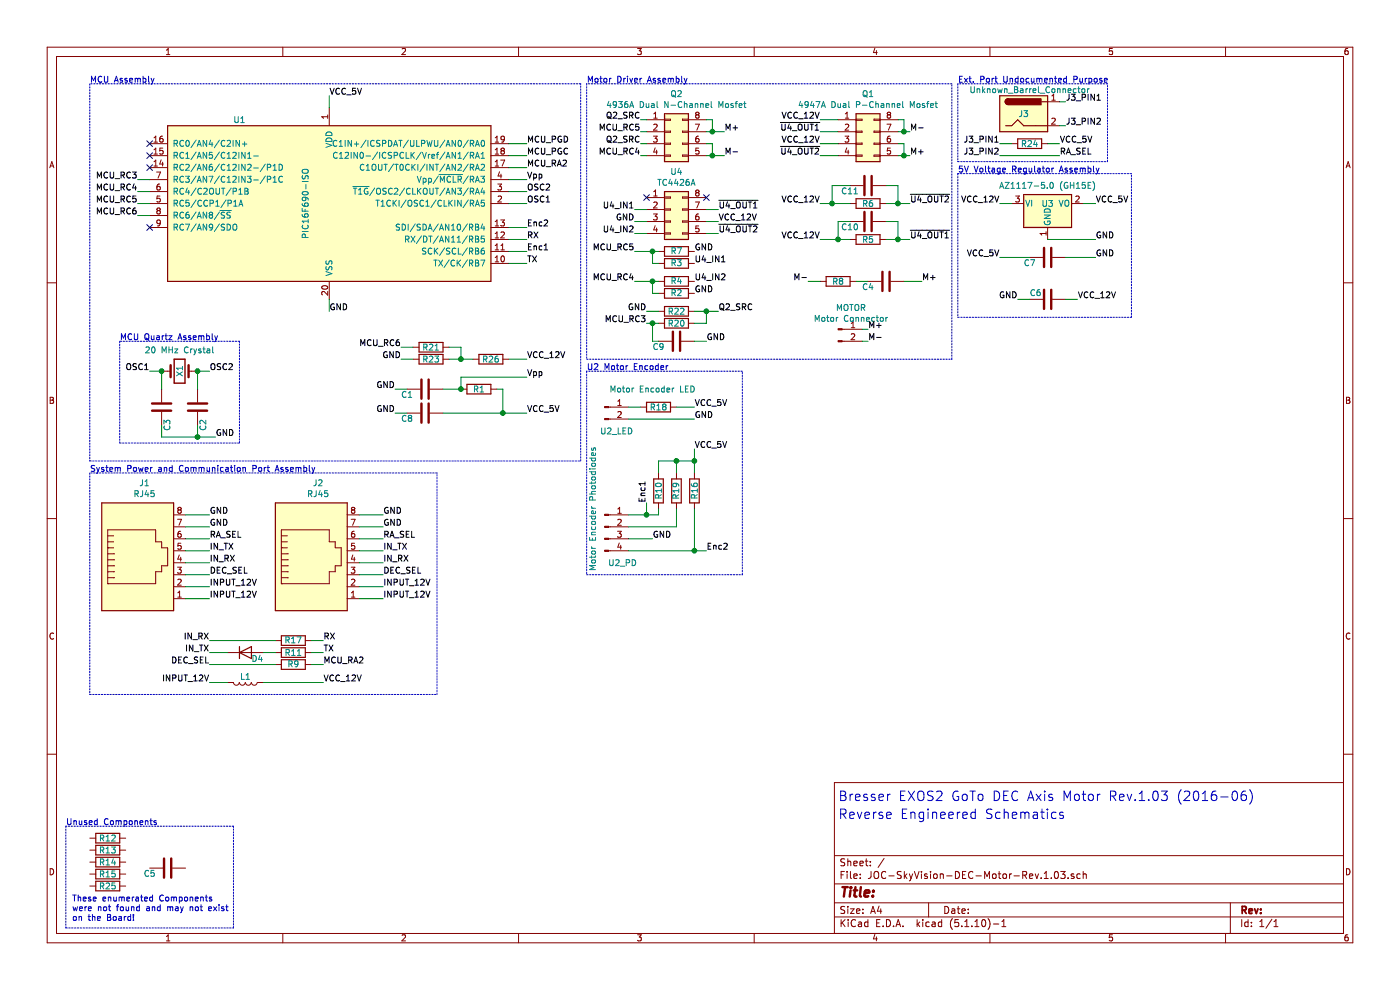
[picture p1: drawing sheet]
EESchema Schematic File Version 4
EELAYER 30 0
EELAYER END
$Descr A4 11693 8268
encoding utf-8
Sheet 1 1
Title ""
Date ""
Rev ""
Comp ""
Comment1 ""
Comment2 ""
Comment3 ""
Comment4 ""
$EndDescr
$Comp
L MCU_Microchip_PIC16:PIC16F690-ISO U1
U 1 1
P 2750 1700
F 0 "U1" H 2000 2400 50  0000 C CNN
F 1 "PIC16F690-ISO" V 2550 1700 50  0000 C CNN
F 2 "" H 2750 1700 50  0001 C CIN
F 3 "http://ww1.microchip.com/downloads/en/DeviceDoc/41262E.pdf" H 2750 1700 50  0001 C CNN
	1    2750 1700
	1    0    0    -1  
$EndComp
$Comp
L Connector:Conn_01x04_Male U2_PD
U 1 1
P 5050 4400
F 0 "U2_PD" H 5200 4100 50  0000 C CNN
F 1 "Motor Encoder Photodiodes" V 4950 4550 50  0000 C CNN
F 2 "" H 5050 4400 50  0001 C CNN
F 3 "~" H 5050 4400 50  0001 C CNN
	1    5050 4400
	1    0    0    -1  
$EndComp
$Comp
L Regulator_Linear:AZ1117-5.0 U3
U 1 1
P 8750 1700
F 0 "U3" H 8750 1700 50  0000 C CNN
F 1 "AZ1117-5.0 (GH15E)" H 8750 1851 50  0000 C CNN
F 2 "" H 8750 1950 50  0001 C CIN
F 3 "https://www.diodes.com/assets/Datasheets/AZ1117.pdf" H 8750 1700 50  0001 C CNN
	1    8750 1700
	1    0    0    -1  
$EndComp
$Comp
L Connector_Generic:Conn_02x04_Counter_Clockwise Q1
U 1 1
P 7200 1100
F 0 "Q1" H 7250 1417 50  0000 C CNN
F 1 "4947A Dual P-Channel Mosfet" H 7250 1326 50  0000 C CNN
F 2 "" H 7200 1100 50  0001 C CNN
F 3 "~" H 7200 1100 50  0001 C CNN
	1    7200 1100
	1    0    0    -1  
$EndComp
$Comp
L Connector_Generic:Conn_02x04_Counter_Clockwise Q2
U 1 1
P 5600 1100
F 0 "Q2" H 5650 1417 50  0000 C CNN
F 1 "4936A Dual N-Channel Mosfet" H 5650 1326 50  0000 C CNN
F 2 "" H 5600 1100 50  0001 C CNN
F 3 "~" H 5600 1100 50  0001 C CNN
	1    5600 1100
	1    0    0    -1  
$EndComp
$Comp
L Device:L L1
U 1 1
P 2050 5700
F 0 "L1" V 2000 5700 50  0000 C CNN
F 1 "L" V 1960 5700 50  0001 C CNN
F 2 "" H 2050 5700 50  0001 C CNN
F 3 "~" H 2050 5700 50  0001 C CNN
	1    2050 5700
	0    1    1    0   
$EndComp
$Comp
L Connector:RJ45 J1
U 1 1
P 1150 4700
F 0 "J1" H 1207 5367 50  0000 C CNN
F 1 "RJ45" H 1207 5276 50  0000 C CNN
F 2 "" V 1150 4725 50  0001 C CNN
F 3 "~" V 1150 4725 50  0001 C CNN
	1    1150 4700
	1    0    0    -1  
$EndComp
$Comp
L Connector:RJ45 J2
U 1 1
P 2600 4700
F 0 "J2" H 2657 5367 50  0000 C CNN
F 1 "RJ45" H 2657 5276 50  0000 C CNN
F 2 "" V 2600 4725 50  0001 C CNN
F 3 "~" V 2600 4725 50  0001 C CNN
	1    2600 4700
	1    0    0    -1  
$EndComp
$Comp
L Connector:Barrel_Jack J3
U 1 1
P 8550 950
F 0 "J3" H 8550 950 50  0000 C CNN
F 1 "Unknown_Barrel_Connector" H 8600 1150 50  0000 C CNN
F 2 "" H 8600 910 50  0001 C CNN
F 3 "~" H 8600 910 50  0001 C CNN
	1    8550 950 
	1    0    0    -1  
$EndComp
$Comp
L Connector:Conn_01x02_Male MOTOR
U 1 1
P 7000 2750
F 0 "MOTOR" H 7108 2931 50  0000 C CNN
F 1 "Motor Connector" H 7108 2840 50  0000 C CNN
F 2 "" H 7000 2750 50  0001 C CNN
F 3 "~" H 7000 2750 50  0001 C CNN
	1    7000 2750
	1    0    0    -1  
$EndComp
$Comp
L Device:C C1
U 1 1
P 3550 3250
F 0 "C1" V 3500 3400 50  0000 C CNN
F 1 "C" H 3665 3205 50  0001 L CNN
F 2 "" H 3588 3100 50  0001 C CNN
F 3 "~" H 3550 3250 50  0001 C CNN
	1    3550 3250
	0    -1   -1   0   
$EndComp
$Comp
L Device:D D4
U 1 1
P 2050 5450
F 0 "D4" H 2150 5400 50  0000 C CNN
F 1 "D" H 2050 5576 50  0001 C CNN
F 2 "" H 2050 5450 50  0001 C CNN
F 3 "~" H 2050 5450 50  0001 C CNN
	1    2050 5450
	1    0    0    -1  
$EndComp
$Comp
L Device:R R1
U 1 1
P 4000 3250
F 0 "R1" V 4000 3250 50  0000 C CNN
F 1 "R" V 3884 3250 50  0001 C CNN
F 2 "" V 3930 3250 50  0001 C CNN
F 3 "~" H 4000 3250 50  0001 C CNN
	1    4000 3250
	0    1    1    0   
$EndComp
$Comp
L Device:Crystal X1
U 1 1
P 1500 3100
F 0 "X1" V 1500 3100 50  0000 C CNN
F 1 "20 MHz Crystal" H 1500 3277 50  0000 C CNN
F 2 "" H 1500 3100 50  0001 C CNN
F 3 "~" H 1500 3100 50  0001 C CNN
	1    1500 3100
	1    0    0    -1  
$EndComp
$Comp
L Device:R R2
U 1 1
P 5650 2450
F 0 "R2" V 5650 2450 50  0000 C CNN
F 1 "R" V 5534 2450 50  0001 C CNN
F 2 "" V 5580 2450 50  0001 C CNN
F 3 "~" H 5650 2450 50  0001 C CNN
	1    5650 2450
	0    -1   -1   0   
$EndComp
$Comp
L Device:R R3
U 1 1
P 5650 2200
F 0 "R3" V 5650 2200 50  0000 C CNN
F 1 "R" V 5534 2200 50  0001 C CNN
F 2 "" V 5580 2200 50  0001 C CNN
F 3 "~" H 5650 2200 50  0001 C CNN
	1    5650 2200
	0    -1   -1   0   
$EndComp
$Comp
L Device:R R4
U 1 1
P 5650 2350
F 0 "R4" V 5650 2350 50  0000 C CNN
F 1 "R" V 5534 2350 50  0001 C CNN
F 2 "" V 5580 2350 50  0001 C CNN
F 3 "~" H 5650 2350 50  0001 C CNN
	1    5650 2350
	0    -1   -1   0   
$EndComp
$Comp
L Device:R R5
U 1 1
P 7250 2000
F 0 "R5" V 7250 2000 50  0000 C CNN
F 1 "R" V 7134 2000 50  0001 C CNN
F 2 "" V 7180 2000 50  0001 C CNN
F 3 "~" H 7250 2000 50  0001 C CNN
	1    7250 2000
	0    1    1    0   
$EndComp
$Comp
L Device:R R6
U 1 1
P 7250 1700
F 0 "R6" V 7250 1700 50  0000 C CNN
F 1 "R" V 7134 1700 50  0001 C CNN
F 2 "" V 7180 1700 50  0001 C CNN
F 3 "~" H 7250 1700 50  0001 C CNN
	1    7250 1700
	0    1    1    0   
$EndComp
$Comp
L Device:R R7
U 1 1
P 5650 2100
F 0 "R7" V 5650 2100 50  0000 C CNN
F 1 "R" V 5534 2100 50  0001 C CNN
F 2 "" V 5580 2100 50  0001 C CNN
F 3 "~" H 5650 2100 50  0001 C CNN
	1    5650 2100
	0    -1   -1   0   
$EndComp
$Comp
L Device:R R8
U 1 1
P 7000 2350
F 0 "R8" V 7000 2350 50  0000 C CNN
F 1 "R" V 6884 2350 50  0001 C CNN
F 2 "" V 6930 2350 50  0001 C CNN
F 3 "~" H 7000 2350 50  0001 C CNN
	1    7000 2350
	0    1    1    0   
$EndComp
$Comp
L Device:R R9
U 1 1
P 2450 5550
F 0 "R9" V 2450 5550 50  0000 C CNN
F 1 "R" V 2334 5550 50  0001 C CNN
F 2 "" V 2380 5550 50  0001 C CNN
F 3 "~" H 2450 5550 50  0001 C CNN
	1    2450 5550
	0    -1   -1   0   
$EndComp
$Comp
L Device:R R10
U 1 1
P 5500 4100
F 0 "R10" V 5500 4100 50  0000 C CNN
F 1 "R" V 5384 4100 50  0001 C CNN
F 2 "" V 5430 4100 50  0001 C CNN
F 3 "~" H 5500 4100 50  0001 C CNN
	1    5500 4100
	1    0    0    -1  
$EndComp
$Comp
L Device:R R11
U 1 1
P 2450 5450
F 0 "R11" V 2450 5450 50  0000 C CNN
F 1 "R" V 2334 5450 50  0001 C CNN
F 2 "" V 2380 5450 50  0001 C CNN
F 3 "~" H 2450 5450 50  0001 C CNN
	1    2450 5450
	0    1    1    0   
$EndComp
$Comp
L Device:R R12
U 1 1
P 900 7000
F 0 "R12" V 900 7000 50  0000 C CNN
F 1 "R" V 784 7000 50  0001 C CNN
F 2 "" V 830 7000 50  0001 C CNN
F 3 "~" H 900 7000 50  0001 C CNN
	1    900  7000
	0    1    1    0   
$EndComp
$Comp
L Device:R R13
U 1 1
P 900 7100
F 0 "R13" V 900 7100 50  0000 C CNN
F 1 "R" V 784 7100 50  0001 C CNN
F 2 "" V 830 7100 50  0001 C CNN
F 3 "~" H 900 7100 50  0001 C CNN
	1    900  7100
	0    1    1    0   
$EndComp
$Comp
L Device:R R14
U 1 1
P 900 7200
F 0 "R14" V 900 7200 50  0000 C CNN
F 1 "R" V 784 7200 50  0001 C CNN
F 2 "" V 830 7200 50  0001 C CNN
F 3 "~" H 900 7200 50  0001 C CNN
	1    900  7200
	0    1    1    0   
$EndComp
$Comp
L Device:R R15
U 1 1
P 900 7300
F 0 "R15" V 900 7300 50  0000 C CNN
F 1 "R" V 784 7300 50  0001 C CNN
F 2 "" V 830 7300 50  0001 C CNN
F 3 "~" H 900 7300 50  0001 C CNN
	1    900  7300
	0    1    1    0   
$EndComp
$Comp
L Device:R R16
U 1 1
P 5800 4100
F 0 "R16" V 5800 4100 50  0000 C CNN
F 1 "R" V 5684 4100 50  0001 C CNN
F 2 "" V 5730 4100 50  0001 C CNN
F 3 "~" H 5800 4100 50  0001 C CNN
	1    5800 4100
	1    0    0    -1  
$EndComp
$Comp
L Device:R R17
U 1 1
P 2450 5350
F 0 "R17" V 2450 5350 50  0000 C CNN
F 1 "R" V 2334 5350 50  0001 C CNN
F 2 "" V 2380 5350 50  0001 C CNN
F 3 "~" H 2450 5350 50  0001 C CNN
	1    2450 5350
	0    -1   -1   0   
$EndComp
$Comp
L Device:R R18
U 1 1
P 5500 3400
F 0 "R18" V 5500 3400 50  0000 C CNN
F 1 "R" V 5384 3400 50  0001 C CNN
F 2 "" V 5430 3400 50  0001 C CNN
F 3 "~" H 5500 3400 50  0001 C CNN
	1    5500 3400
	0    1    1    0   
$EndComp
$Comp
L Device:R R19
U 1 1
P 5650 4100
F 0 "R19" V 5650 4100 50  0000 C CNN
F 1 "R" V 5534 4100 50  0001 C CNN
F 2 "" V 5580 4100 50  0001 C CNN
F 3 "~" H 5650 4100 50  0001 C CNN
	1    5650 4100
	-1   0    0    1   
$EndComp
$Comp
L Device:R R20
U 1 1
P 5650 2700
F 0 "R20" V 5650 2700 50  0000 C CNN
F 1 "R" V 5534 2700 50  0001 C CNN
F 2 "" V 5580 2700 50  0001 C CNN
F 3 "~" H 5650 2700 50  0001 C CNN
	1    5650 2700
	0    1    1    0   
$EndComp
$Comp
L Device:R R21
U 1 1
P 3600 2900
F 0 "R21" V 3600 2900 50  0000 C CNN
F 1 "R" V 3484 2900 50  0001 C CNN
F 2 "" V 3530 2900 50  0001 C CNN
F 3 "~" H 3600 2900 50  0001 C CNN
	1    3600 2900
	0    1    1    0   
$EndComp
$Comp
L Device:R R22
U 1 1
P 5650 2600
F 0 "R22" V 5650 2600 50  0000 C CNN
F 1 "R" V 5534 2600 50  0001 C CNN
F 2 "" V 5580 2600 50  0001 C CNN
F 3 "~" H 5650 2600 50  0001 C CNN
	1    5650 2600
	0    1    1    0   
$EndComp
$Comp
L Device:R R23
U 1 1
P 3600 3000
F 0 "R23" V 3600 3000 50  0000 C CNN
F 1 "R" V 3484 3000 50  0001 C CNN
F 2 "" V 3530 3000 50  0001 C CNN
F 3 "~" H 3600 3000 50  0001 C CNN
	1    3600 3000
	0    1    1    0   
$EndComp
$Comp
L Device:R R24
U 1 1
P 8600 1200
F 0 "R24" V 8600 1200 50  0000 C CNN
F 1 "R" V 8484 1200 50  0001 C CNN
F 2 "" V 8530 1200 50  0001 C CNN
F 3 "~" H 8600 1200 50  0001 C CNN
	1    8600 1200
	0    1    1    0   
$EndComp
$Comp
L Device:R R25
U 1 1
P 900 7400
F 0 "R25" V 900 7400 50  0000 C CNN
F 1 "R" V 784 7400 50  0001 C CNN
F 2 "" V 830 7400 50  0001 C CNN
F 3 "~" H 900 7400 50  0001 C CNN
	1    900  7400
	0    1    1    0   
$EndComp
$Comp
L Device:R R26
U 1 1
P 4100 3000
F 0 "R26" V 4100 3000 50  0000 C CNN
F 1 "R" V 3984 3000 50  0001 C CNN
F 2 "" V 4030 3000 50  0001 C CNN
F 3 "~" H 4100 3000 50  0001 C CNN
	1    4100 3000
	0    1    1    0   
$EndComp
$Comp
L Device:C C2
U 1 1
P 1650 3400
F 0 "C2" V 1600 3550 50  0000 C CNN
F 1 "C" H 1765 3355 50  0001 L CNN
F 2 "" H 1688 3250 50  0001 C CNN
F 3 "~" H 1650 3400 50  0001 C CNN
	1    1650 3400
	-1   0    0    1   
$EndComp
$Comp
L Device:C C3
U 1 1
P 1350 3400
F 0 "C3" V 1300 3550 50  0000 C CNN
F 1 "C" H 1465 3355 50  0001 L CNN
F 2 "" H 1388 3250 50  0001 C CNN
F 3 "~" H 1350 3400 50  0001 C CNN
	1    1350 3400
	-1   0    0    1   
$EndComp
$Comp
L Device:C C4
U 1 1
P 7400 2350
F 0 "C4" V 7350 2500 50  0000 C CNN
F 1 "C" H 7515 2305 50  0001 L CNN
F 2 "" H 7438 2200 50  0001 C CNN
F 3 "~" H 7400 2350 50  0001 C CNN
	1    7400 2350
	0    -1   -1   0   
$EndComp
$Comp
L Device:C C5
U 1 1
P 1400 7250
F 0 "C5" V 1350 7400 50  0000 C CNN
F 1 "C" H 1515 7205 50  0001 L CNN
F 2 "" H 1438 7100 50  0001 C CNN
F 3 "~" H 1400 7250 50  0001 C CNN
	1    1400 7250
	0    -1   -1   0   
$EndComp
$Comp
L Device:C C6
U 1 1
P 8750 2500
F 0 "C6" V 8800 2600 50  0000 C CNN
F 1 "C" H 8865 2455 50  0001 L CNN
F 2 "" H 8788 2350 50  0001 C CNN
F 3 "~" H 8750 2500 50  0001 C CNN
	1    8750 2500
	0    -1   -1   0   
$EndComp
$Comp
L Device:C C7
U 1 1
P 8750 2150
F 0 "C7" V 8700 2300 50  0000 C CNN
F 1 "C" H 8865 2105 50  0001 L CNN
F 2 "" H 8788 2000 50  0001 C CNN
F 3 "~" H 8750 2150 50  0001 C CNN
	1    8750 2150
	0    -1   -1   0   
$EndComp
$Comp
L Device:C C8
U 1 1
P 3550 3450
F 0 "C8" V 3500 3600 50  0000 C CNN
F 1 "C" H 3665 3405 50  0001 L CNN
F 2 "" H 3588 3300 50  0001 C CNN
F 3 "~" H 3550 3450 50  0001 C CNN
	1    3550 3450
	0    -1   -1   0   
$EndComp
$Comp
L Device:C C9
U 1 1
P 5650 2850
F 0 "C9" V 5600 3000 50  0000 C CNN
F 1 "C" H 5765 2805 50  0001 L CNN
F 2 "" H 5688 2700 50  0001 C CNN
F 3 "~" H 5650 2850 50  0001 C CNN
	1    5650 2850
	0    -1   -1   0   
$EndComp
$Comp
L Device:C C10
U 1 1
P 7250 1850
F 0 "C10" V 7200 2000 50  0000 C CNN
F 1 "C" H 7365 1805 50  0001 L CNN
F 2 "" H 7288 1700 50  0001 C CNN
F 3 "~" H 7250 1850 50  0001 C CNN
	1    7250 1850
	0    -1   -1   0   
$EndComp
$Comp
L Device:C C11
U 1 1
P 7250 1550
F 0 "C11" V 7200 1700 50  0000 C CNN
F 1 "C" H 7365 1505 50  0001 L CNN
F 2 "" H 7288 1400 50  0001 C CNN
F 3 "~" H 7250 1550 50  0001 C CNN
	1    7250 1550
	0    -1   -1   0   
$EndComp
Text Label 1750 4300 0    50   ~ 0
GND
Text Label 1750 4400 0    50   ~ 0
GND
Text Label 3200 4300 0    50   ~ 0
GND
Text Label 3200 4400 0    50   ~ 0
GND
Wire Wire Line
	1550 4300 1750 4300
Wire Wire Line
	1550 4400 1750 4400
Wire Wire Line
	3000 4300 3200 4300
Wire Wire Line
	3000 4400 3200 4400
Text Label 9150 2000 0    50   ~ 0
GND
Wire Wire Line
	9150 2000 8750 2000
Text Label 9150 1700 0    50   ~ 0
VCC_5V
Wire Wire Line
	9050 1700 9150 1700
Wire Wire Line
	1550 4900 1750 4900
Wire Wire Line
	1550 5000 1750 5000
Wire Wire Line
	3000 4900 3200 4900
Wire Wire Line
	3000 5000 3200 5000
Text Label 8350 1700 2    50   ~ 0
VCC_12V
Wire Wire Line
	8350 1700 8450 1700
Text Label 8900 850  0    50   ~ 0
J3_PIN1
Text Label 8900 1050 0    50   ~ 0
J3_PIN2
Text Label 8350 1200 2    50   ~ 0
J3_PIN1
Wire Wire Line
	8350 1200 8450 1200
Text Label 8850 1200 0    50   ~ 0
VCC_5V
Wire Wire Line
	8750 1200 8850 1200
Text Label 9150 2150 0    50   ~ 0
GND
Text Label 8350 2150 2    50   ~ 0
VCC_5V
Wire Wire Line
	8350 2150 8600 2150
Wire Wire Line
	8900 2150 9150 2150
Text Label 2750 800  0    50   ~ 0
VCC_5V
Wire Wire Line
	2750 800  2750 900 
Text Label 2750 2600 0    50   ~ 0
GND
Wire Wire Line
	2750 2500 2750 2600
Wire Wire Line
	1650 3100 1650 3250
Wire Wire Line
	1350 3100 1350 3250
Text Label 1800 3650 0    50   ~ 0
GND
Wire Wire Line
	1350 3550 1350 3650
Wire Wire Line
	1650 3650 1650 3550
Text Label 1250 3100 2    50   ~ 0
OSC1
Text Label 1750 3100 0    50   ~ 0
OSC2
Wire Wire Line
	1650 3100 1750 3100
Connection ~ 1650 3100
Wire Wire Line
	1350 3100 1250 3100
Connection ~ 1350 3100
Wire Wire Line
	8850 850  8900 850 
Wire Wire Line
	8850 1050 8900 1050
Text Label 4400 1700 0    50   ~ 0
OSC1
Text Label 4400 1600 0    50   ~ 0
OSC2
Wire Wire Line
	4250 1600 4400 1600
Wire Wire Line
	4250 1700 4400 1700
$Comp
L Connector:Conn_01x02_Male U2_LED
U 1 1
P 5050 3400
F 0 "U2_LED" H 5150 3200 50  0000 C CNN
F 1 "Motor Encoder LED" H 5450 3550 50  0000 C CNN
F 2 "" H 5050 3400 50  0001 C CNN
F 3 "~" H 5050 3400 50  0001 C CNN
	1    5050 3400
	1    0    0    -1  
$EndComp
Wire Wire Line
	5250 3400 5350 3400
Text Label 5800 3500 0    50   ~ 0
GND
Text Label 5800 3400 0    50   ~ 0
VCC_5V
Wire Wire Line
	5650 3400 5800 3400
Wire Wire Line
	5800 3500 5250 3500
Text Label 5800 3750 0    50   ~ 0
VCC_5V
Wire Wire Line
	5800 3850 5800 3950
Wire Wire Line
	5800 3850 5650 3850
Wire Wire Line
	5650 3850 5650 3950
Wire Wire Line
	5650 3850 5500 3850
Wire Wire Line
	5500 3850 5500 3950
Connection ~ 5650 3850
Wire Wire Line
	5250 4400 5650 4400
Wire Wire Line
	5650 4400 5650 4250
Wire Wire Line
	5250 4300 5400 4300
Wire Wire Line
	5500 4300 5500 4250
Wire Wire Line
	5250 4600 5800 4600
Wire Wire Line
	5800 4600 5800 4250
Text Label 5450 4500 0    50   ~ 0
GND
Wire Wire Line
	5250 4500 5450 4500
Text Label 5400 4200 1    50   ~ 0
Enc1
Text Label 5900 4600 0    50   ~ 0
Enc2
Wire Wire Line
	5800 4600 5900 4600
Connection ~ 5800 4600
Wire Wire Line
	5400 4200 5400 4300
Connection ~ 5400 4300
Wire Wire Line
	5400 4300 5500 4300
Wire Wire Line
	5800 3850 5800 3750
Connection ~ 5800 3850
Text Label 4400 1900 0    50   ~ 0
Enc2
Text Label 4400 2100 0    50   ~ 0
Enc1
Wire Wire Line
	4250 1900 4400 1900
Wire Wire Line
	4250 2100 4400 2100
$Comp
L Connector_Generic:Conn_02x04_Counter_Clockwise U4
U 1 1
P 5600 1750
F 0 "U4" H 5650 2067 50  0000 C CNN
F 1 "TC4426A" H 5650 1976 50  0000 C CNN
F 2 "" H 5600 1750 50  0001 C CNN
F 3 "~" H 5600 1750 50  0001 C CNN
	1    5600 1750
	1    0    0    -1  
$EndComp
Text Label 7250 2750 0    50   ~ 0
M+
Text Label 7250 2850 0    50   ~ 0
M-
Wire Wire Line
	7200 2750 7250 2750
Wire Wire Line
	7200 2850 7250 2850
Text Label 6050 1100 0    50   ~ 0
M+
Text Label 7600 1300 0    50   ~ 0
M+
Text Label 6050 1300 0    50   ~ 0
M-
Text Label 7600 1100 0    50   ~ 0
M-
Wire Wire Line
	7500 1000 7550 1000
Wire Wire Line
	7550 1000 7550 1100
Wire Wire Line
	7550 1100 7600 1100
Wire Wire Line
	7500 1100 7550 1100
Connection ~ 7550 1100
Wire Wire Line
	7500 1200 7550 1200
Wire Wire Line
	7550 1200 7550 1300
Wire Wire Line
	7550 1300 7600 1300
Wire Wire Line
	7500 1300 7550 1300
Connection ~ 7550 1300
Wire Wire Line
	5900 1000 5950 1000
Wire Wire Line
	5950 1000 5950 1100
Wire Wire Line
	5950 1100 5900 1100
Wire Wire Line
	5950 1100 6050 1100
Connection ~ 5950 1100
Wire Wire Line
	5900 1200 5950 1200
Wire Wire Line
	5950 1200 5950 1300
Wire Wire Line
	5900 1300 5950 1300
Connection ~ 5950 1300
Wire Wire Line
	5950 1300 6050 1300
Text Label 5400 2600 2    50   ~ 0
GND
Wire Wire Line
	5400 2600 5500 2600
NoConn ~ 5400 1650
NoConn ~ 5900 1650
Text Label 5300 1850 2    50   ~ 0
GND
Text Label 5350 1100 2    50   ~ 0
MCU_RC5
Text Label 5350 1300 2    50   ~ 0
MCU_RC4
Text Label 1150 1700 2    50   ~ 0
MCU_RC5
Text Label 1150 1600 2    50   ~ 0
MCU_RC4
Wire Wire Line
	1150 1600 1250 1600
Wire Wire Line
	1150 1700 1250 1700
Text Label 1150 1500 2    50   ~ 0
MCU_RC3
Wire Wire Line
	1150 1500 1250 1500
Text Label 5400 2700 2    50   ~ 0
MCU_RC3
Wire Wire Line
	5450 2850 5500 2850
Text Label 6000 1850 0    50   ~ 0
VCC_12V
Wire Wire Line
	5900 1850 6000 1850
Wire Wire Line
	5300 1850 5400 1850
Text Label 6000 1750 0    50   ~ 0
~U4_OUT1
Wire Wire Line
	5900 1750 6000 1750
Wire Wire Line
	5900 1950 6000 1950
Text Label 6850 1000 2    50   ~ 0
VCC_12V
Text Label 6850 1200 2    50   ~ 0
VCC_12V
Wire Wire Line
	6850 1000 7000 1000
Wire Wire Line
	6850 1200 7000 1200
Text Label 6850 1100 2    50   ~ 0
~U4_OUT1
Text Label 6000 1950 0    50   ~ 0
~U4_OUT2
Text Label 6850 1300 2    50   ~ 0
~U4_OUT2
Wire Wire Line
	6850 1300 7000 1300
Text Label 6850 1700 2    50   ~ 0
VCC_12V
Wire Wire Line
	6850 1700 6950 1700
Wire Wire Line
	6950 1700 6950 1550
Wire Wire Line
	6950 1550 7100 1550
Wire Wire Line
	6950 1700 7100 1700
Connection ~ 6950 1700
Wire Wire Line
	7400 1550 7500 1550
Wire Wire Line
	7500 1550 7500 1700
Wire Wire Line
	7500 1700 7400 1700
Text Label 7600 1700 0    50   ~ 0
~U4_OUT2
Wire Wire Line
	7500 1700 7600 1700
Connection ~ 7500 1700
Wire Wire Line
	7400 2000 7500 2000
Wire Wire Line
	7400 1850 7500 1850
Wire Wire Line
	7500 1850 7500 2000
Connection ~ 7500 2000
Wire Wire Line
	7500 2000 7600 2000
Wire Wire Line
	7100 2000 7000 2000
Wire Wire Line
	7100 1850 7000 1850
Wire Wire Line
	7000 1850 7000 2000
Connection ~ 7000 2000
Wire Wire Line
	7000 2000 6850 2000
Text Label 6850 2000 2    50   ~ 0
VCC_12V
Text Label 7600 2000 0    50   ~ 0
~U4_OUT1
Wire Wire Line
	6850 1100 7000 1100
Text Label 5300 1750 2    50   ~ 0
U4_IN1
Text Label 5300 1950 2    50   ~ 0
U4_IN2
Wire Wire Line
	5300 1750 5400 1750
Wire Wire Line
	5300 1950 5400 1950
Text Label 5800 2100 0    50   ~ 0
GND
Text Label 5800 2200 0    50   ~ 0
U4_IN1
Wire Wire Line
	5500 2200 5450 2200
Wire Wire Line
	5450 2200 5450 2100
Wire Wire Line
	5450 2100 5500 2100
Text Label 5800 2450 0    50   ~ 0
GND
Wire Wire Line
	5500 2350 5450 2350
Wire Wire Line
	5450 2350 5450 2450
Wire Wire Line
	5450 2450 5500 2450
Text Label 5800 2350 0    50   ~ 0
U4_IN2
Text Label 5300 2100 2    50   ~ 0
MCU_RC5
Text Label 5300 2350 2    50   ~ 0
MCU_RC4
Wire Wire Line
	5300 2350 5450 2350
Connection ~ 5450 2350
Wire Wire Line
	5300 2100 5450 2100
Connection ~ 5450 2100
Text Label 5900 2850 0    50   ~ 0
GND
Wire Wire Line
	5800 2850 5900 2850
Wire Wire Line
	5450 2700 5500 2700
Wire Wire Line
	5400 2700 5450 2700
Connection ~ 5450 2700
Wire Wire Line
	5450 2700 5450 2850
Text Label 2700 5700 0    50   ~ 0
VCC_12V
Text Label 1750 5700 2    50   ~ 0
INPUT_12V
Wire Wire Line
	1750 5700 1900 5700
Text Label 1750 4900 0    50   ~ 0
INPUT_12V
Text Label 1750 5000 0    50   ~ 0
INPUT_12V
Text Label 3200 4900 0    50   ~ 0
INPUT_12V
Text Label 3200 5000 0    50   ~ 0
INPUT_12V
Text Label 8500 2500 2    50   ~ 0
GND
Wire Wire Line
	8500 2500 8600 2500
Wire Wire Line
	2200 5450 2300 5450
Text Label 4400 2200 0    50   ~ 0
TX
Wire Wire Line
	4250 2200 4400 2200
Text Label 4400 2000 0    50   ~ 0
RX
Wire Wire Line
	4250 2000 4400 2000
Text Label 2700 5450 0    50   ~ 0
TX
Wire Wire Line
	2600 5450 2700 5450
Text Label 2700 5350 0    50   ~ 0
RX
Wire Wire Line
	2600 5350 2700 5350
Text Label 3200 4600 0    50   ~ 0
IN_TX
Text Label 3200 4700 0    50   ~ 0
IN_RX
Wire Wire Line
	3000 4600 3200 4600
Wire Wire Line
	3000 4700 3200 4700
Text Label 1750 4600 0    50   ~ 0
IN_TX
Text Label 1750 4700 0    50   ~ 0
IN_RX
Wire Wire Line
	1550 4600 1750 4600
Wire Wire Line
	1550 4700 1750 4700
Text Label 1750 5450 2    50   ~ 0
IN_TX
Wire Wire Line
	1750 5450 1900 5450
Text Label 1750 5350 2    50   ~ 0
IN_RX
Wire Wire Line
	1750 5350 2300 5350
Text Label 7700 2350 0    50   ~ 0
M+
Text Label 6750 2350 2    50   ~ 0
M-
Wire Wire Line
	6750 2350 6850 2350
Wire Wire Line
	7150 2350 7250 2350
Wire Wire Line
	7550 2350 7700 2350
Text Label 3300 3250 2    50   ~ 0
GND
Text Label 3300 3450 2    50   ~ 0
GND
Text Label 4400 3450 0    50   ~ 0
VCC_5V
Wire Wire Line
	3300 3250 3400 3250
Wire Wire Line
	3300 3450 3400 3450
Wire Wire Line
	3700 3450 4200 3450
Wire Wire Line
	4150 3250 4200 3250
Wire Wire Line
	4200 3250 4200 3450
Connection ~ 4200 3450
Wire Wire Line
	4200 3450 4400 3450
Text Label 4400 1500 0    50   ~ 0
Vpp
Wire Wire Line
	4250 1500 4400 1500
Text Label 4400 3150 0    50   ~ 0
Vpp
Wire Wire Line
	3850 3150 3850 3250
Text Label 3200 4800 0    50   ~ 0
DEC_SEL
Text Label 3200 4500 0    50   ~ 0
RA_SEL
Wire Wire Line
	3000 4500 3200 4500
Wire Wire Line
	3000 4800 3200 4800
Text Label 1750 4800 0    50   ~ 0
DEC_SEL
Text Label 1750 4500 0    50   ~ 0
RA_SEL
Wire Wire Line
	1550 4500 1750 4500
Wire Wire Line
	1550 4800 1750 4800
Text Label 1750 5550 2    50   ~ 0
DEC_SEL
Wire Wire Line
	1750 5550 2300 5550
Text Label 4400 1400 0    50   ~ 0
MCU_RA2
Wire Wire Line
	4250 1400 4400 1400
Text Label 2700 5550 0    50   ~ 0
MCU_RA2
Wire Wire Line
	2700 5550 2600 5550
Text Label 1150 1800 2    50   ~ 0
MCU_RC6
Wire Wire Line
	1150 1800 1250 1800
Text Label 3350 2900 2    50   ~ 0
MCU_RC6
Wire Wire Line
	3350 2900 3450 2900
Text Label 3350 3000 2    50   ~ 0
GND
Wire Wire Line
	3350 3000 3450 3000
Text Label 4400 3000 0    50   ~ 0
VCC_12V
Wire Wire Line
	4250 3000 4400 3000
Wire Wire Line
	3750 3000 3850 3000
Wire Wire Line
	3850 3000 3850 2900
Wire Wire Line
	3850 2900 3750 2900
Connection ~ 3850 3000
Wire Wire Line
	3850 3000 3950 3000
Connection ~ 3850 3250
Wire Wire Line
	3700 3250 3850 3250
Text Notes 7000 6700 0    79   ~ 0
Bresser EXOS2 GoTo DEC Axis Motor Rev.1.03 (2016-06)
Text Notes 7000 6850 0    79   ~ 0
Reverse Engineered Schematics
Wire Wire Line
	5800 2700 5900 2700
Wire Wire Line
	5900 2700 5900 2600
Wire Wire Line
	5900 2600 5800 2600
Text Label 6000 2600 0    50   ~ 0
Q2_SRC
Text Label 5350 1000 2    50   ~ 0
Q2_SRC
Text Label 5350 1200 2    50   ~ 0
Q2_SRC
Wire Notes Line
	4900 700  4900 3000
Wire Notes Line
	4900 3000 7950 3000
Wire Notes Line
	7950 3000 7950 700 
Wire Notes Line
	7950 700  4900 700 
Text Notes 4900 700  0    50   ~ 0
Motor Driver Assembly
Wire Wire Line
	1350 3650 1650 3650
Wire Wire Line
	1650 3650 1800 3650
Connection ~ 1650 3650
Wire Notes Line
	1000 2850 1000 3700
Wire Notes Line
	1000 3700 2000 3700
Wire Notes Line
	2000 3700 2000 2850
Wire Notes Line
	2000 2850 1000 2850
Text Notes 1000 2850 0    50   ~ 0
MCU Quartz Assembly
Wire Notes Line
	8000 1450 8000 2650
Wire Notes Line
	8000 2650 9450 2650
Wire Notes Line
	9450 2650 9450 1450
Wire Notes Line
	9450 1450 8000 1450
Text Notes 8000 1450 0    50   ~ 0
5V Voltage Regulator Assembly
Wire Notes Line
	750  3950 750  5800
Wire Notes Line
	750  5800 3650 5800
Wire Notes Line
	3650 5800 3650 3950
Wire Notes Line
	3650 3950 750  3950
Text Notes 750  3950 0    50   ~ 0
System Power and Communication Port Assembly
Wire Notes Line
	4900 3100 4900 4800
Wire Notes Line
	4900 4800 6200 4800
Wire Notes Line
	6200 4800 6200 3100
Wire Notes Line
	6200 3100 4900 3100
Text Notes 4900 3100 0    50   ~ 0
U2 Motor Encoder
Wire Wire Line
	2200 5700 2700 5700
Text Label 9000 2500 0    50   ~ 0
VCC_12V
Wire Wire Line
	8900 2500 9000 2500
Wire Wire Line
	3850 3150 4400 3150
Wire Notes Line
	750  700  750  3850
Wire Notes Line
	750  3850 4850 3850
Wire Notes Line
	4850 3850 4850 700 
Wire Notes Line
	4850 700  750  700 
Text Notes 750  700  0    50   ~ 0
MCU Assembly
Wire Notes Line
	550  6900 550  7750
Wire Notes Line
	550  7750 1950 7750
Wire Notes Line
	1950 7750 1950 6900
Wire Notes Line
	1950 6900 550  6900
Text Notes 550  6900 0    50   ~ 0
Unused Components
Wire Wire Line
	5350 1000 5400 1000
Wire Wire Line
	5350 1100 5400 1100
Wire Wire Line
	5350 1200 5400 1200
Wire Wire Line
	5350 1300 5400 1300
Wire Wire Line
	5900 2600 6000 2600
Connection ~ 5900 2600
Text Label 8850 1300 0    50   ~ 0
RA_SEL
Text Label 8350 1300 2    50   ~ 0
J3_PIN2
Wire Wire Line
	8350 1300 8850 1300
Text Label 4400 1200 0    50   ~ 0
MCU_PGD
Text Label 4400 1300 0    50   ~ 0
MCU_PGC
Wire Wire Line
	4250 1200 4400 1200
Wire Wire Line
	4250 1300 4400 1300
NoConn ~ 1250 1900
NoConn ~ 1250 1400
NoConn ~ 1250 1300
NoConn ~ 1250 1200
Wire Notes Line
	8000 700  8000 1350
Wire Notes Line
	8000 1350 9250 1350
Wire Notes Line
	9250 1350 9250 700 
Wire Notes Line
	9250 700  8000 700 
Text Notes 8000 700  0    50   ~ 0
Ext. Port Undocumented Purpose
Text Notes 600  7700 0    50   ~ 0
These enumerated Components\nwere not found and may not exist\non the Board!
$EndSCHEMATC
